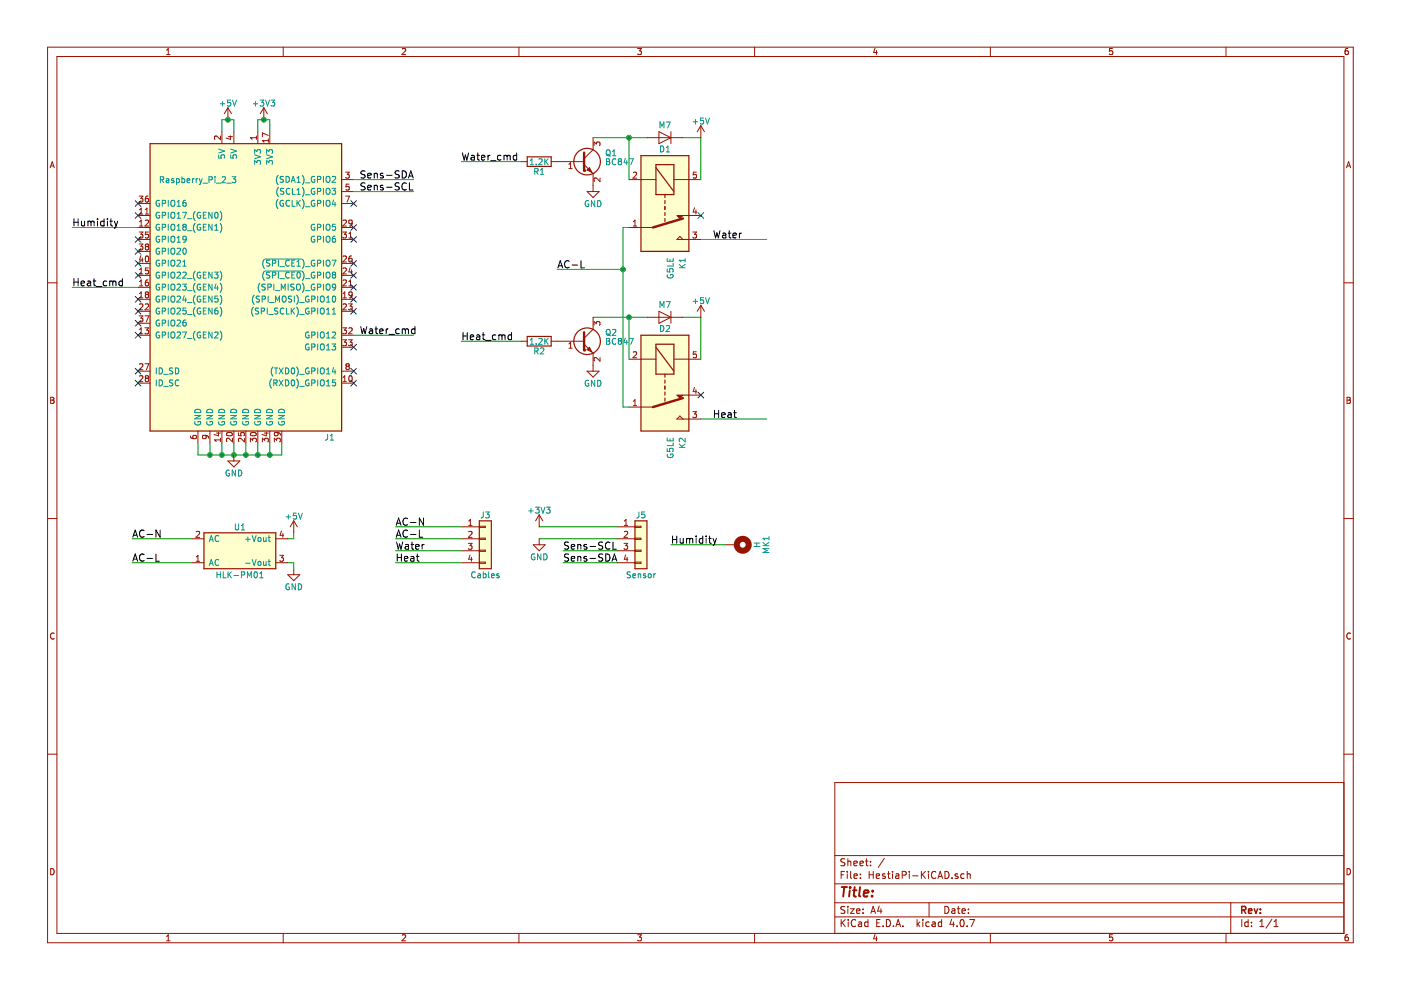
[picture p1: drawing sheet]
EESchema Schematic File Version 2
LIBS:power
LIBS:device
LIBS:transistors
LIBS:conn
LIBS:linear
LIBS:regul
LIBS:74xx
LIBS:cmos4000
LIBS:adc-dac
LIBS:memory
LIBS:xilinx
LIBS:microcontrollers
LIBS:dsp
LIBS:microchip
LIBS:analog_switches
LIBS:motorola
LIBS:texas
LIBS:intel
LIBS:audio
LIBS:interface
LIBS:digital-audio
LIBS:philips
LIBS:display
LIBS:cypress
LIBS:siliconi
LIBS:opto
LIBS:atmel
LIBS:contrib
LIBS:valves
LIBS:74xgxx
LIBS:ac-dc
LIBS:actel
LIBS:allegro
LIBS:Altera
LIBS:analog_devices
LIBS:battery_management
LIBS:bbd
LIBS:bosch
LIBS:brooktre
LIBS:cmos_ieee
LIBS:dc-dc
LIBS:diode
LIBS:elec-unifil
LIBS:ESD_Protection
LIBS:ftdi
LIBS:gennum
LIBS:graphic_symbols
LIBS:hc11
LIBS:infineon
LIBS:intersil
LIBS:ir
LIBS:Lattice
LIBS:leds
LIBS:LEM
LIBS:logic_programmable
LIBS:maxim
LIBS:mechanical
LIBS:microchip_dspic33dsc
LIBS:microchip_pic10mcu
LIBS:microchip_pic12mcu
LIBS:microchip_pic16mcu
LIBS:microchip_pic18mcu
LIBS:microchip_pic24mcu
LIBS:microchip_pic32mcu
LIBS:modules
LIBS:motor_drivers
LIBS:motors
LIBS:msp430
LIBS:nordicsemi
LIBS:nxp_armmcu
LIBS:nxp
LIBS:onsemi
LIBS:Oscillators
LIBS:Power_Management
LIBS:powerint
LIBS:pspice
LIBS:references
LIBS:relays
LIBS:rfcom
LIBS:RFSolutions
LIBS:sensors
LIBS:silabs
LIBS:stm8
LIBS:stm32
LIBS:supertex
LIBS:switches
LIBS:transf
LIBS:triac_thyristor
LIBS:ttl_ieee
LIBS:video
LIBS:wiznet
LIBS:Worldsemi
LIBS:Xicor
LIBS:zetex
LIBS:Zilog
LIBS:HestiaPi-KiCAD-cache
EELAYER 25 0
EELAYER END
$Descr A4 11693 8268
encoding utf-8
Sheet 1 1
Title ""
Date ""
Rev ""
Comp ""
Comment1 ""
Comment2 ""
Comment3 ""
Comment4 ""
$EndDescr
$Comp
L Raspberry_Pi_2_3 J1
U 1 1
P 2050 2400
F 0 "J1" H 2750 1150 50  0000 C CNN
F 1 "Raspberry_Pi_2_3" H 1650 3300 50  0000 C CNN
F 2 "Personale:RaspberryPi_Zero_LCD" H 3050 3650 50  0001 C CNN
F 3 "" H 2100 2250 50  0001 C CNN
	1    2050 2400
	1    0    0    -1  
$EndComp
Wire Wire Line
	1650 3700 1650 3800
Wire Wire Line
	1650 3800 2350 3800
Wire Wire Line
	2350 3800 2350 3700
Connection ~ 1950 3800
Wire Wire Line
	2250 3700 2250 3800
Connection ~ 2250 3800
Wire Wire Line
	2150 3700 2150 3800
Connection ~ 2150 3800
Wire Wire Line
	2050 3700 2050 3800
Connection ~ 2050 3800
Wire Wire Line
	1950 3700 1950 3800
Wire Wire Line
	1850 3700 1850 3800
Connection ~ 1850 3800
Wire Wire Line
	1750 3700 1750 3800
Connection ~ 1750 3800
$Comp
L +3V3 #PWR01
U 1 1
P 2200 1000
F 0 "#PWR01" H 2200 850 50  0001 C CNN
F 1 "+3V3" H 2200 1140 50  0000 C CNN
F 2 "" H 2200 1000 50  0001 C CNN
F 3 "" H 2200 1000 50  0001 C CNN
	1    2200 1000
	1    0    0    -1  
$EndComp
$Comp
L +5V #PWR02
U 1 1
P 1900 1000
F 0 "#PWR02" H 1900 850 50  0001 C CNN
F 1 "+5V" H 1900 1140 50  0000 C CNN
F 2 "" H 1900 1000 50  0001 C CNN
F 3 "" H 1900 1000 50  0001 C CNN
	1    1900 1000
	1    0    0    -1  
$EndComp
Wire Wire Line
	2250 1000 2250 1100
Wire Wire Line
	2150 1000 2250 1000
Wire Wire Line
	2150 1000 2150 1100
Connection ~ 2200 1000
Wire Wire Line
	1950 1000 1950 1100
Wire Wire Line
	1850 1000 1950 1000
Wire Wire Line
	1850 1000 1850 1100
Connection ~ 1900 1000
$Comp
L G5LE K1
U 1 1
P 5350 1500
F 0 "K1" H 6000 1850 50  0000 L CNN
F 1 "G5LE" H 6000 1750 50  0000 L CNN
F 2 "Relays_THT:Relay_SPDT_OMRON-G5LE-1" H 6000 1650 50  0001 L CNN
F 3 "" H 6000 1350 50  0001 L CNN
	1    5350 1500
	0    1    1    0   
$EndComp
$Comp
L G5LE K2
U 1 1
P 5350 3000
F 0 "K2" H 6000 3350 50  0000 L CNN
F 1 "G5LE" H 6000 3250 50  0000 L CNN
F 2 "Relays_THT:Relay_SPDT_OMRON-G5LE-1" H 6000 3150 50  0001 L CNN
F 3 "" H 6000 2850 50  0001 L CNN
	1    5350 3000
	0    1    1    0   
$EndComp
$Comp
L 1N4001 D2
U 1 1
P 5550 2650
F 0 "D2" H 5550 2750 50  0000 C CNN
F 1 "M7" H 5550 2550 50  0000 C CNN
F 2 "Diodes_SMD:D_SMB" H 5550 2475 50  0001 C CNN
F 3 "" H 5550 2650 50  0001 C CNN
	1    5550 2650
	-1   0    0    1   
$EndComp
$Comp
L 1N4001 D1
U 1 1
P 5550 1150
F 0 "D1" H 5550 1250 50  0000 C CNN
F 1 "M7" H 5550 1050 50  0000 C CNN
F 2 "Diodes_SMD:D_SMB" H 5550 975 50  0001 C CNN
F 3 "" H 5550 1150 50  0001 C CNN
	1    5550 1150
	-1   0    0    1   
$EndComp
Wire Wire Line
	4950 1150 5400 1150
Wire Wire Line
	5250 1150 5250 1500
Wire Wire Line
	5700 1150 5850 1150
Wire Wire Line
	5850 1150 5850 1500
Wire Wire Line
	4950 2650 5400 2650
Wire Wire Line
	5250 2650 5250 3000
Wire Wire Line
	5700 2650 5850 2650
Wire Wire Line
	5850 2650 5850 3000
$Comp
L Conn_01x04 J3
U 1 1
P 4050 4500
F 0 "J3" H 4050 4700 50  0000 C CNN
F 1 "Cables" H 4050 4200 50  0000 C CNN
F 2 "Connectors_Phoenix:PhoenixContact_MSTBVA-G_04x5.08mm_Vertical" H 4050 4500 50  0001 C CNN
F 3 "" H 4050 4500 50  0001 C CNN
	1    4050 4500
	1    0    0    -1  
$EndComp
$Comp
L HLK-PM01 U1
U 1 1
P 2000 4600
F 0 "U1" H 2000 4800 50  0000 C CNN
F 1 "HLK-PM01" H 2000 4400 50  0000 C CNN
F 2 "Personale:ACDC-Conv_Hi-Link_HLK-PM01" H 2000 4300 50  0001 C CNN
F 3 "" H 2000 4200 50  0001 C CNN
	1    2000 4600
	1    0    0    -1  
$EndComp
$Comp
L GND #PWR03
U 1 1
P 2450 4750
F 0 "#PWR03" H 2450 4500 50  0001 C CNN
F 1 "GND" H 2450 4600 50  0000 C CNN
F 2 "" H 2450 4750 50  0001 C CNN
F 3 "" H 2450 4750 50  0001 C CNN
	1    2450 4750
	1    0    0    -1  
$EndComp
Wire Wire Line
	2400 4500 2450 4500
Wire Wire Line
	2450 4500 2450 4450
Wire Wire Line
	2450 4750 2450 4700
Wire Wire Line
	2450 4700 2400 4700
$Comp
L +5V #PWR04
U 1 1
P 2450 4450
F 0 "#PWR04" H 2450 4300 50  0001 C CNN
F 1 "+5V" H 2450 4590 50  0000 C CNN
F 2 "" H 2450 4450 50  0001 C CNN
F 3 "" H 2450 4450 50  0001 C CNN
	1    2450 4450
	1    0    0    -1  
$EndComp
Wire Wire Line
	5250 1900 5200 1900
Wire Wire Line
	5200 3400 5250 3400
$Comp
L BC847 Q1
U 1 1
P 4850 1350
F 0 "Q1" H 5050 1425 50  0000 L CNN
F 1 "BC847" H 5050 1350 50  0000 L CNN
F 2 "TO_SOT_Packages_SMD:SOT-23" H 5050 1275 50  0001 L CIN
F 3 "" H 4850 1350 50  0001 L CNN
	1    4850 1350
	1    0    0    -1  
$EndComp
$Comp
L BC847 Q2
U 1 1
P 4850 2850
F 0 "Q2" H 5050 2925 50  0000 L CNN
F 1 "BC847" H 5050 2850 50  0000 L CNN
F 2 "TO_SOT_Packages_SMD:SOT-23" H 5050 2775 50  0001 L CIN
F 3 "" H 4850 2850 50  0001 L CNN
	1    4850 2850
	1    0    0    -1  
$EndComp
Connection ~ 5250 1150
Connection ~ 5250 2650
$Comp
L +5V #PWR05
U 1 1
P 5850 1150
F 0 "#PWR05" H 5850 1000 50  0001 C CNN
F 1 "+5V" H 5850 1290 50  0000 C CNN
F 2 "" H 5850 1150 50  0001 C CNN
F 3 "" H 5850 1150 50  0001 C CNN
	1    5850 1150
	1    0    0    -1  
$EndComp
$Comp
L GND #PWR06
U 1 1
P 4950 3050
F 0 "#PWR06" H 4950 2800 50  0001 C CNN
F 1 "GND" H 4950 2900 50  0000 C CNN
F 2 "" H 4950 3050 50  0001 C CNN
F 3 "" H 4950 3050 50  0001 C CNN
	1    4950 3050
	1    0    0    -1  
$EndComp
$Comp
L GND #PWR07
U 1 1
P 4950 1550
F 0 "#PWR07" H 4950 1300 50  0001 C CNN
F 1 "GND" H 4950 1400 50  0000 C CNN
F 2 "" H 4950 1550 50  0001 C CNN
F 3 "" H 4950 1550 50  0001 C CNN
	1    4950 1550
	1    0    0    -1  
$EndComp
$Comp
L R R1
U 1 1
P 4500 1350
F 0 "R1" V 4580 1350 50  0000 C CNN
F 1 "1.2K" V 4500 1350 50  0000 C CNN
F 2 "Resistors_SMD:R_1206_HandSoldering" V 4430 1350 50  0001 C CNN
F 3 "" H 4500 1350 50  0001 C CNN
	1    4500 1350
	0    1    1    0   
$EndComp
$Comp
L R R2
U 1 1
P 4500 2850
F 0 "R2" V 4580 2850 50  0000 C CNN
F 1 "1.2K" V 4500 2850 50  0000 C CNN
F 2 "Resistors_SMD:R_1206_HandSoldering" V 4430 2850 50  0001 C CNN
F 3 "" H 4500 2850 50  0001 C CNN
	1    4500 2850
	0    1    1    0   
$EndComp
Wire Wire Line
	4350 1350 3850 1350
Wire Wire Line
	3850 2850 4350 2850
Text Label 3850 1350 0    60   ~ 0
Water_cmd
Text Label 3850 2850 0    60   ~ 0
Heat_cmd
Text Label 3000 2800 0    60   ~ 0
Water_cmd
Wire Wire Line
	1150 2400 600  2400
Text Label 600  2400 0    60   ~ 0
Heat_cmd
$Comp
L Conn_01x04 J5
U 1 1
P 5350 4500
F 0 "J5" H 5350 4700 50  0000 C CNN
F 1 "Sensor" H 5350 4200 50  0000 C CNN
F 2 "Socket_Strips:Socket_Strip_Straight_1x04_Pitch2.54mm" H 5350 4500 50  0001 C CNN
F 3 "" H 5350 4500 50  0001 C CNN
	1    5350 4500
	1    0    0    -1  
$EndComp
Wire Wire Line
	5150 4400 4500 4400
Wire Wire Line
	5150 4500 4500 4500
Wire Wire Line
	5150 4600 4700 4600
Wire Wire Line
	5150 4700 4700 4700
Text Label 4700 4600 0    60   ~ 0
Sens-SCL
Text Label 4700 4700 0    60   ~ 0
Sens-SDA
$Comp
L GND #PWR08
U 1 1
P 1950 3800
F 0 "#PWR08" H 1950 3550 50  0001 C CNN
F 1 "GND" H 1950 3650 50  0000 C CNN
F 2 "" H 1950 3800 50  0001 C CNN
F 3 "" H 1950 3800 50  0001 C CNN
	1    1950 3800
	1    0    0    -1  
$EndComp
$Comp
L GND #PWR09
U 1 1
P 4500 4500
F 0 "#PWR09" H 4500 4250 50  0001 C CNN
F 1 "GND" H 4500 4350 50  0000 C CNN
F 2 "" H 4500 4500 50  0001 C CNN
F 3 "" H 4500 4500 50  0001 C CNN
	1    4500 4500
	1    0    0    -1  
$EndComp
Wire Wire Line
	1600 4500 1100 4500
Wire Wire Line
	1600 4700 1100 4700
Text Label 1100 4500 0    60   ~ 0
AC-N
Text Label 1100 4700 0    60   ~ 0
AC-L
Wire Wire Line
	3850 4400 3300 4400
Wire Wire Line
	3300 4500 3850 4500
Wire Wire Line
	3850 4600 3300 4600
Wire Wire Line
	3300 4700 3850 4700
Text Label 3300 4400 0    60   ~ 0
AC-N
Text Label 3300 4500 0    60   ~ 0
AC-L
Text Label 3300 4600 0    60   ~ 0
Water
Text Label 3300 4700 0    60   ~ 0
Heat
Wire Wire Line
	5850 2000 6400 2000
Wire Wire Line
	5850 3500 6400 3500
Wire Wire Line
	2950 2800 3450 2800
Text Label 5950 2000 0    60   ~ 0
Water
Text Label 5950 3500 0    60   ~ 0
Heat
$Comp
L +3V3 #PWR010
U 1 1
P 4500 4400
F 0 "#PWR010" H 4500 4250 50  0001 C CNN
F 1 "+3V3" H 4500 4540 50  0000 C CNN
F 2 "" H 4500 4400 50  0001 C CNN
F 3 "" H 4500 4400 50  0001 C CNN
	1    4500 4400
	1    0    0    -1  
$EndComp
Wire Wire Line
	2950 1500 3450 1500
Wire Wire Line
	2950 1600 3450 1600
Text Label 3000 1600 0    60   ~ 0
Sens-SCL
Text Label 3000 1500 0    60   ~ 0
Sens-SDA
Wire Wire Line
	1150 1900 600  1900
Text Label 600  1900 0    60   ~ 0
Humidity
$Comp
L Mounting_Hole_PAD MK1
U 1 1
P 6150 4550
F 0 "MK1" H 6150 4800 50  0000 C CNN
F 1 "H" H 6150 4725 50  0000 C CNN
F 2 "Pin_Headers:Pin_Header_Straight_1x01_Pitch2.54mm" H 6150 4550 50  0001 C CNN
F 3 "" H 6150 4550 50  0001 C CNN
	1    6150 4550
	0    1    1    0   
$EndComp
Wire Wire Line
	6050 4550 5600 4550
Text Label 5600 4550 0    60   ~ 0
Humidity
$Comp
L +5V #PWR011
U 1 1
P 5850 2650
F 0 "#PWR011" H 5850 2500 50  0001 C CNN
F 1 "+5V" H 5850 2790 50  0000 C CNN
F 2 "" H 5850 2650 50  0001 C CNN
F 3 "" H 5850 2650 50  0001 C CNN
	1    5850 2650
	1    0    0    -1  
$EndComp
Wire Wire Line
	5200 1900 5200 3400
NoConn ~ 5850 3300
NoConn ~ 5850 1800
NoConn ~ 2950 3200
NoConn ~ 2950 3100
NoConn ~ 2950 2900
NoConn ~ 2950 2600
NoConn ~ 2950 2500
NoConn ~ 2950 2400
NoConn ~ 2950 2300
NoConn ~ 2950 2200
NoConn ~ 2950 2000
NoConn ~ 2950 1900
NoConn ~ 2950 1700
NoConn ~ 1150 1700
NoConn ~ 1150 1800
NoConn ~ 1150 2000
NoConn ~ 1150 2100
NoConn ~ 1150 2200
NoConn ~ 1150 2300
NoConn ~ 1150 2500
NoConn ~ 1150 2600
NoConn ~ 1150 2700
NoConn ~ 1150 2800
NoConn ~ 1150 3100
NoConn ~ 1150 3200
Wire Wire Line
	5200 2250 4650 2250
Connection ~ 5200 2250
Text Label 4650 2250 0    60   ~ 0
AC-L
$EndSCHEMATC
